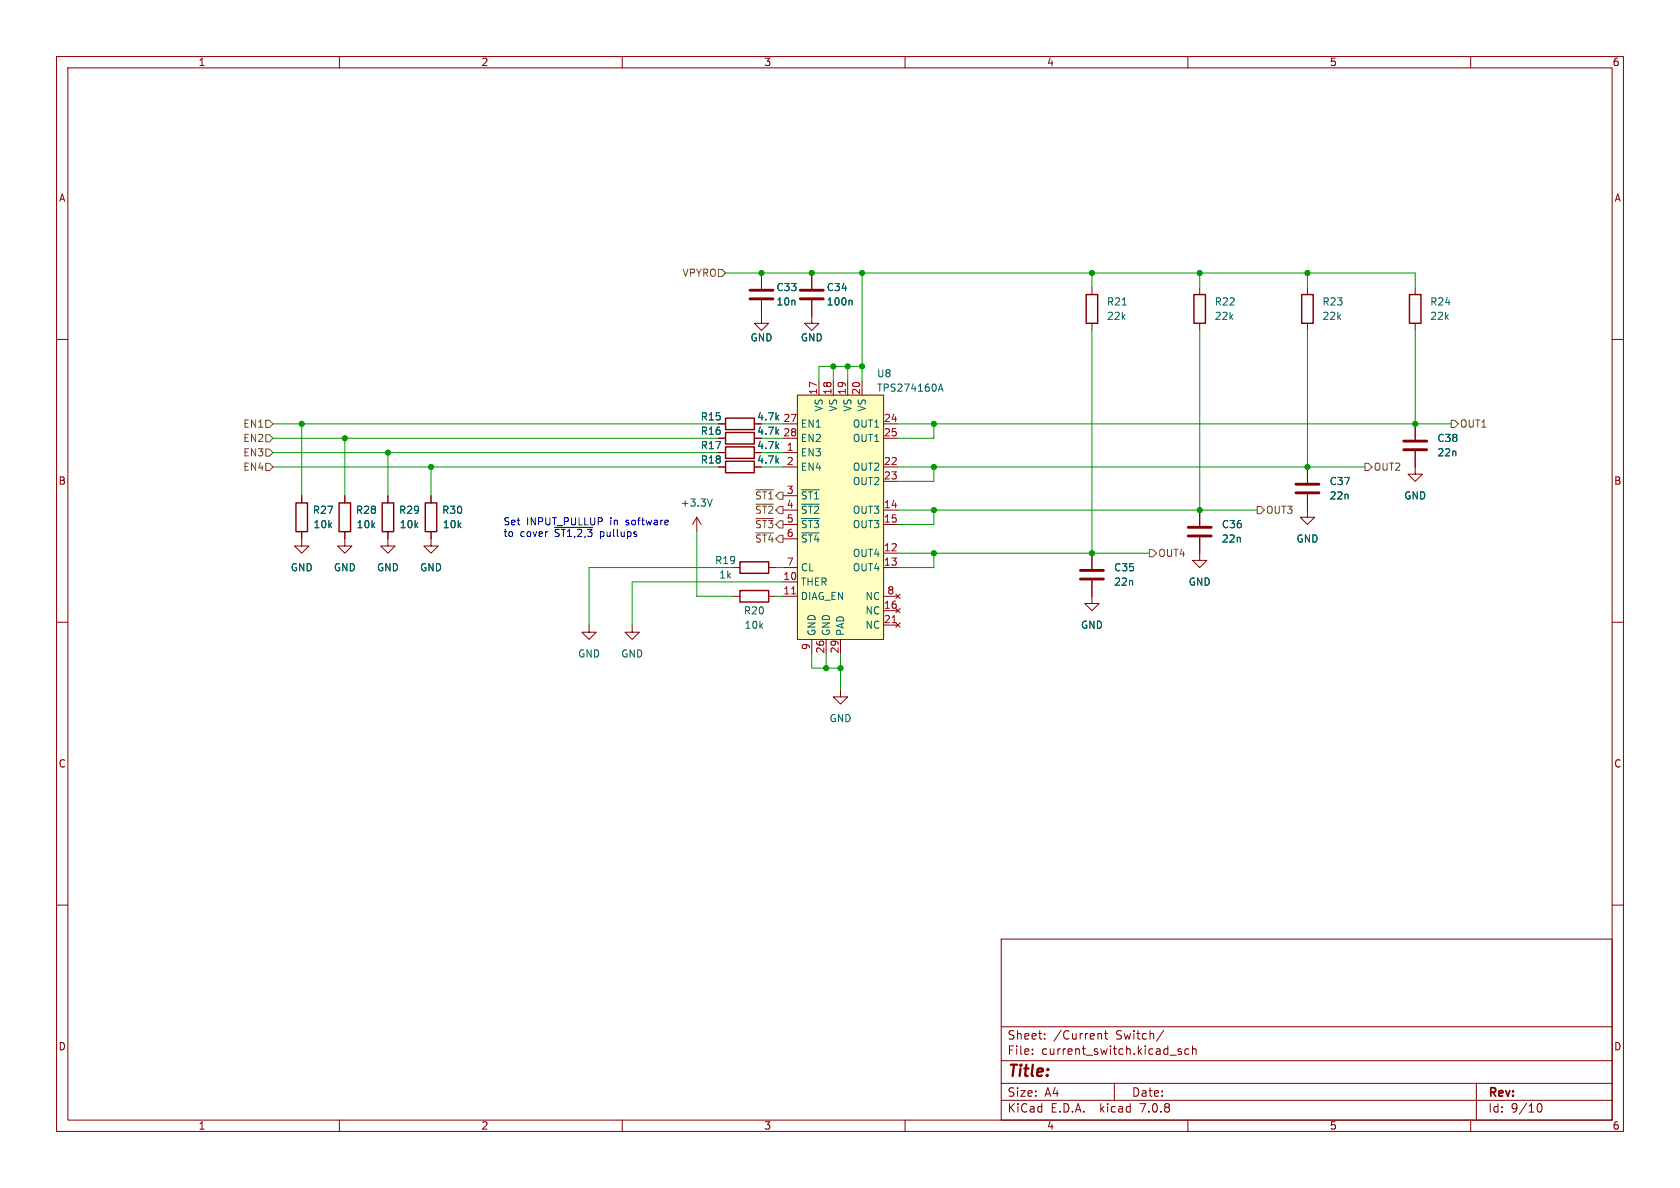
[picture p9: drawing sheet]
(kicad_sch (version 20230121) (generator eeschema)

 (paper "A4")

 (lib_symbols
  (symbol "Device:C" (pin_numbers hide) (pin_names (offset 0.254)) (in_bom yes) (on_board yes)
   (property "Reference" "C" (at 0.635 2.54 0) (effects (font (size 1.27 1.27)) (justify left)))
   (property "Value" "C" (at 0.635 -2.54 0) (effects (font (size 1.27 1.27)) (justify left)))
   (property "Footprint" "" (at 0.9652 -3.81 0) (effects (font (size 1.27 1.27)) hide))
   (property "Datasheet" "~" (at 0 0 0) (effects (font (size 1.27 1.27)) hide))
   (symbol "C_0_1"
    (polyline (pts (xy -2.032 -0.762) (xy 2.032 -0.762)) (stroke (width 0.508) (type default)) (fill (type none)))
    (polyline (pts (xy -2.032 0.762) (xy 2.032 0.762)) (stroke (width 0.508) (type default)) (fill (type none))))
   (symbol "C_1_1"
    (pin passive line (at 0 3.81 270) (length 2.794) (name "~" (effects (font (size 1.27 1.27)))) (number "1" (effects (font (size 1.27 1.27)))))
    (pin passive line (at 0 -3.81 90) (length 2.794) (name "~" (effects (font (size 1.27 1.27)))) (number "2" (effects (font (size 1.27 1.27)))))))
  (symbol "Device:R" (pin_numbers hide) (pin_names (offset 0)) (in_bom yes) (on_board yes)
   (property "Reference" "R" (at 2.032 0 90) (effects (font (size 1.27 1.27))))
   (property "Value" "R" (at 0 0 90) (effects (font (size 1.27 1.27))))
   (property "Footprint" "" (at -1.778 0 90) (effects (font (size 1.27 1.27)) hide))
   (property "Datasheet" "~" (at 0 0 0) (effects (font (size 1.27 1.27)) hide))
   (symbol "R_0_1"
    (rectangle (start -1.016 -2.54) (end 1.016 2.54) (stroke (width 0.254) (type default)) (fill (type none))))
   (symbol "R_1_1"
    (pin passive line (at 0 3.81 270) (length 1.27) (name "~" (effects (font (size 1.27 1.27)))) (number "1" (effects (font (size 1.27 1.27)))))
    (pin passive line (at 0 -3.81 90) (length 1.27) (name "~" (effects (font (size 1.27 1.27)))) (number "2" (effects (font (size 1.27 1.27)))))))
  (symbol "Project:TPS274160A" (in_bom yes) (on_board yes)
   (property "Reference" "U" (at 12.7 20.32 0) (effects (font (size 1.27 1.27))))
   (property "Value" "TPS274160A" (at 12.7 22.86 0) (effects (font (size 1.27 1.27))))
   (property "Footprint" "Package_DFN_QFN:QFN-28-1EP_4x5mm_P0.5mm_EP2.65x3.65mm_ThermalVias" (at 1.27 -36.83 0) (effects (font (size 1.27 1.27)) hide))
   (property "Datasheet" "" (at -31.75 -8.89 0) (effects (font (size 1.27 1.27)) hide))
   (symbol "TPS274160A_0_1"
    (rectangle (start -7.62 20.32) (end 7.62 -22.86) (stroke (width 0) (type default)) (fill (type background))))
   (symbol "TPS274160A_1_1"
    (pin input line (at -10.16 10.16 0) (length 2.54) (name "EN3" (effects (font (size 1.27 1.27)))) (number "1" (effects (font (size 1.27 1.27)))))
    (pin input line (at -10.16 -12.7 0) (length 2.54) (name "THER" (effects (font (size 1.27 1.27)))) (number "10" (effects (font (size 1.27 1.27)))))
    (pin input line (at -10.16 -15.24 0) (length 2.54) (name "DIAG_EN" (effects (font (size 1.27 1.27)))) (number "11" (effects (font (size 1.27 1.27)))))
    (pin power_out line (at 10.16 -7.62 180) (length 2.54) (name "OUT4" (effects (font (size 1.27 1.27)))) (number "12" (effects (font (size 1.27 1.27)))))
    (pin power_out line (at 10.16 -10.16 180) (length 2.54) (name "OUT4" (effects (font (size 1.27 1.27)))) (number "13" (effects (font (size 1.27 1.27)))))
    (pin power_out line (at 10.16 0 180) (length 2.54) (name "OUT3" (effects (font (size 1.27 1.27)))) (number "14" (effects (font (size 1.27 1.27)))))
    (pin power_out line (at 10.16 -2.54 180) (length 2.54) (name "OUT3" (effects (font (size 1.27 1.27)))) (number "15" (effects (font (size 1.27 1.27)))))
    (pin no_connect line (at 10.16 -17.78 180) (length 2.54) (name "NC" (effects (font (size 1.27 1.27)))) (number "16" (effects (font (size 1.27 1.27)))))
    (pin power_in line (at -3.81 22.86 270) (length 2.54) (name "VS" (effects (font (size 1.27 1.27)))) (number "17" (effects (font (size 1.27 1.27)))))
    (pin power_in line (at -1.27 22.86 270) (length 2.54) (name "VS" (effects (font (size 1.27 1.27)))) (number "18" (effects (font (size 1.27 1.27)))))
    (pin power_in line (at 1.27 22.86 270) (length 2.54) (name "VS" (effects (font (size 1.27 1.27)))) (number "19" (effects (font (size 1.27 1.27)))))
    (pin input line (at -10.16 7.62 0) (length 2.54) (name "EN4" (effects (font (size 1.27 1.27)))) (number "2" (effects (font (size 1.27 1.27)))))
    (pin power_in line (at 3.81 22.86 270) (length 2.54) (name "VS" (effects (font (size 1.27 1.27)))) (number "20" (effects (font (size 1.27 1.27)))))
    (pin no_connect line (at 10.16 -20.32 180) (length 2.54) (name "NC" (effects (font (size 1.27 1.27)))) (number "21" (effects (font (size 1.27 1.27)))))
    (pin power_out line (at 10.16 7.62 180) (length 2.54) (name "OUT2" (effects (font (size 1.27 1.27)))) (number "22" (effects (font (size 1.27 1.27)))))
    (pin power_out line (at 10.16 5.08 180) (length 2.54) (name "OUT2" (effects (font (size 1.27 1.27)))) (number "23" (effects (font (size 1.27 1.27)))))
    (pin power_out line (at 10.16 15.24 180) (length 2.54) (name "OUT1" (effects (font (size 1.27 1.27)))) (number "24" (effects (font (size 1.27 1.27)))))
    (pin power_out line (at 10.16 12.7 180) (length 2.54) (name "OUT1" (effects (font (size 1.27 1.27)))) (number "25" (effects (font (size 1.27 1.27)))))
    (pin power_in line (at -2.54 -25.4 90) (length 2.54) (name "GND" (effects (font (size 1.27 1.27)))) (number "26" (effects (font (size 1.27 1.27)))))
    (pin input line (at -10.16 15.24 0) (length 2.54) (name "EN1" (effects (font (size 1.27 1.27)))) (number "27" (effects (font (size 1.27 1.27)))))
    (pin input line (at -10.16 12.7 0) (length 2.54) (name "EN2" (effects (font (size 1.27 1.27)))) (number "28" (effects (font (size 1.27 1.27)))))
    (pin power_in line (at 0 -25.4 90) (length 2.54) (name "PAD" (effects (font (size 1.27 1.27)))) (number "29" (effects (font (size 1.27 1.27)))))
    (pin output line (at -10.16 2.54 0) (length 2.54) (name "~{ST1}" (effects (font (size 1.27 1.27)))) (number "3" (effects (font (size 1.27 1.27)))))
    (pin output line (at -10.16 0 0) (length 2.54) (name "~{ST2}" (effects (font (size 1.27 1.27)))) (number "4" (effects (font (size 1.27 1.27)))))
    (pin output line (at -10.16 -2.54 0) (length 2.54) (name "~{ST3}" (effects (font (size 1.27 1.27)))) (number "5" (effects (font (size 1.27 1.27)))))
    (pin output line (at -10.16 -5.08 0) (length 2.54) (name "~{ST4}" (effects (font (size 1.27 1.27)))) (number "6" (effects (font (size 1.27 1.27)))))
    (pin output line (at -10.16 -10.16 0) (length 2.54) (name "CL" (effects (font (size 1.27 1.27)))) (number "7" (effects (font (size 1.27 1.27)))))
    (pin no_connect line (at 10.16 -15.24 180) (length 2.54) (name "NC" (effects (font (size 1.27 1.27)))) (number "8" (effects (font (size 1.27 1.27)))))
    (pin power_in line (at -5.08 -25.4 90) (length 2.54) (name "GND" (effects (font (size 1.27 1.27)))) (number "9" (effects (font (size 1.27 1.27)))))))
  (symbol "power:+3.3V" (power) (pin_names (offset 0)) (in_bom yes) (on_board yes)
   (property "Reference" "#PWR" (at 0 -3.81 0) (effects (font (size 1.27 1.27)) hide))
   (property "Value" "+3.3V" (at 0 3.556 0) (effects (font (size 1.27 1.27))))
   (property "Footprint" "" (at 0 0 0) (effects (font (size 1.27 1.27)) hide))
   (property "Datasheet" "" (at 0 0 0) (effects (font (size 1.27 1.27)) hide))
   (symbol "+3.3V_0_1"
    (polyline (pts (xy -0.762 1.27) (xy 0 2.54)) (stroke (width 0) (type default)) (fill (type none)))
    (polyline (pts (xy 0 0) (xy 0 2.54)) (stroke (width 0) (type default)) (fill (type none)))
    (polyline (pts (xy 0 2.54) (xy 0.762 1.27)) (stroke (width 0) (type default)) (fill (type none))))
   (symbol "+3.3V_1_1"
    (pin power_in line (at 0 0 90) (length 0) hide (name "+3.3V" (effects (font (size 1.27 1.27)))) (number "1" (effects (font (size 1.27 1.27)))))))
  (symbol "power:GND" (power) (pin_names (offset 0)) (in_bom yes) (on_board yes)
   (property "Reference" "#PWR" (at 0 -6.35 0) (effects (font (size 1.27 1.27)) hide))
   (property "Value" "GND" (at 0 -3.81 0) (effects (font (size 1.27 1.27))))
   (property "Footprint" "" (at 0 0 0) (effects (font (size 1.27 1.27)) hide))
   (property "Datasheet" "" (at 0 0 0) (effects (font (size 1.27 1.27)) hide))
   (symbol "GND_0_1"
    (polyline (pts (xy 0 0) (xy 0 -1.27) (xy 1.27 -1.27) (xy 0 -2.54) (xy -1.27 -1.27) (xy 0 -1.27)) (stroke (width 0) (type default)) (fill (type none))))
   (symbol "GND_1_1"
    (pin power_in line (at 0 0 270) (length 0) hide (name "GND" (effects (font (size 1.27 1.27)))) (number "1" (effects (font (size 1.27 1.27))))))))

 (junction (at 250.19 74.93) (diameter 0) (color 0 0 0 0))
 (junction (at 53.34 74.93) (diameter 0) (color 0 0 0 0))
 (junction (at 143.51 48.26) (diameter 0) (color 0 0 0 0))
 (junction (at 147.32 64.77) (diameter 0) (color 0 0 0 0))
 (junction (at 60.96 77.47) (diameter 0) (color 0 0 0 0))
 (junction (at 231.14 48.26) (diameter 0) (color 0 0 0 0))
 (junction (at 193.04 48.26) (diameter 0) (color 0 0 0 0))
 (junction (at 212.09 48.26) (diameter 0) (color 0 0 0 0))
 (junction (at 134.62 48.26) (diameter 0) (color 0 0 0 0))
 (junction (at 165.1 90.17) (diameter 0) (color 0 0 0 0))
 (junction (at 165.1 74.93) (diameter 0) (color 0 0 0 0))
 (junction (at 76.2 82.55) (diameter 0) (color 0 0 0 0))
 (junction (at 149.86 64.77) (diameter 0) (color 0 0 0 0))
 (junction (at 165.1 97.79) (diameter 0) (color 0 0 0 0))
 (junction (at 212.09 90.17) (diameter 0) (color 0 0 0 0))
 (junction (at 165.1 82.55) (diameter 0) (color 0 0 0 0))
 (junction (at 152.4 48.26) (diameter 0) (color 0 0 0 0))
 (junction (at 193.04 97.79) (diameter 0) (color 0 0 0 0))
 (junction (at 68.58 80.01) (diameter 0) (color 0 0 0 0))
 (junction (at 152.4 64.77) (diameter 0) (color 0 0 0 0))
 (junction (at 148.59 118.11) (diameter 0) (color 0 0 0 0))
 (junction (at 146.05 118.11) (diameter 0) (color 0 0 0 0))
 (junction (at 231.14 82.55) (diameter 0) (color 0 0 0 0))

 (wire (pts (xy 129.54 105.41) (xy 123.19 105.41)) (stroke (width 0) (type default)))
 (wire (pts (xy 128.27 48.26) (xy 134.62 48.26)) (stroke (width 0) (type default)))
 (wire (pts (xy 193.04 48.26) (xy 193.04 50.8)) (stroke (width 0) (type default)))
 (wire (pts (xy 134.62 80.01) (xy 138.43 80.01)) (stroke (width 0) (type default)))
 (wire (pts (xy 165.1 82.55) (xy 231.14 82.55)) (stroke (width 0) (type default)))
 (wire (pts (xy 165.1 100.33) (xy 158.75 100.33)) (stroke (width 0) (type default)))
 (wire (pts (xy 143.51 115.57) (xy 143.51 118.11)) (stroke (width 0) (type default)))
 (wire (pts (xy 158.75 90.17) (xy 165.1 90.17)) (stroke (width 0) (type default)))
 (wire (pts (xy 231.14 48.26) (xy 231.14 50.8)) (stroke (width 0) (type default)))
 (wire (pts (xy 134.62 77.47) (xy 138.43 77.47)) (stroke (width 0) (type default)))
 (wire (pts (xy 193.04 58.42) (xy 193.04 97.79)) (stroke (width 0) (type default)))
 (wire (pts (xy 165.1 97.79) (xy 193.04 97.79)) (stroke (width 0) (type default)))
 (wire (pts (xy 137.16 100.33) (xy 138.43 100.33)) (stroke (width 0) (type default)))
 (wire (pts (xy 48.26 77.47) (xy 60.96 77.47)) (stroke (width 0) (type default)))
 (wire (pts (xy 111.76 102.87) (xy 111.76 110.49)) (stroke (width 0) (type default)))
 (wire (pts (xy 158.75 74.93) (xy 165.1 74.93)) (stroke (width 0) (type default)))
 (wire (pts (xy 138.43 102.87) (xy 111.76 102.87)) (stroke (width 0) (type default)))
 (wire (pts (xy 152.4 64.77) (xy 152.4 67.31)) (stroke (width 0) (type default)))
 (wire (pts (xy 231.14 58.42) (xy 231.14 82.55)) (stroke (width 0) (type default)))
 (wire (pts (xy 158.75 97.79) (xy 165.1 97.79)) (stroke (width 0) (type default)))
 (wire (pts (xy 147.32 64.77) (xy 147.32 67.31)) (stroke (width 0) (type default)))
 (wire (pts (xy 148.59 118.11) (xy 148.59 115.57)) (stroke (width 0) (type default)))
 (wire (pts (xy 60.96 77.47) (xy 127 77.47)) (stroke (width 0) (type default)))
 (wire (pts (xy 212.09 48.26) (xy 212.09 50.8)) (stroke (width 0) (type default)))
 (wire (pts (xy 137.16 105.41) (xy 138.43 105.41)) (stroke (width 0) (type default)))
 (wire (pts (xy 165.1 85.09) (xy 158.75 85.09)) (stroke (width 0) (type default)))
 (wire (pts (xy 212.09 48.26) (xy 231.14 48.26)) (stroke (width 0) (type default)))
 (wire (pts (xy 212.09 58.42) (xy 212.09 90.17)) (stroke (width 0) (type default)))
 (wire (pts (xy 134.62 74.93) (xy 138.43 74.93)) (stroke (width 0) (type default)))
 (wire (pts (xy 147.32 64.77) (xy 149.86 64.77)) (stroke (width 0) (type default)))
 (wire (pts (xy 104.14 100.33) (xy 104.14 110.49)) (stroke (width 0) (type default)))
 (wire (pts (xy 134.62 48.26) (xy 143.51 48.26)) (stroke (width 0) (type default)))
 (wire (pts (xy 152.4 48.26) (xy 152.4 64.77)) (stroke (width 0) (type default)))
 (wire (pts (xy 143.51 118.11) (xy 146.05 118.11)) (stroke (width 0) (type default)))
 (wire (pts (xy 165.1 77.47) (xy 158.75 77.47)) (stroke (width 0) (type default)))
 (wire (pts (xy 212.09 90.17) (xy 222.25 90.17)) (stroke (width 0) (type default)))
 (wire (pts (xy 165.1 82.55) (xy 165.1 85.09)) (stroke (width 0) (type default)))
 (wire (pts (xy 148.59 118.11) (xy 148.59 121.92)) (stroke (width 0) (type default)))
 (wire (pts (xy 146.05 115.57) (xy 146.05 118.11)) (stroke (width 0) (type default)))
 (wire (pts (xy 231.14 48.26) (xy 250.19 48.26)) (stroke (width 0) (type default)))
 (wire (pts (xy 76.2 82.55) (xy 76.2 87.63)) (stroke (width 0) (type default)))
 (wire (pts (xy 250.19 58.42) (xy 250.19 74.93)) (stroke (width 0) (type default)))
 (wire (pts (xy 158.75 82.55) (xy 165.1 82.55)) (stroke (width 0) (type default)))
 (wire (pts (xy 165.1 74.93) (xy 165.1 77.47)) (stroke (width 0) (type default)))
 (wire (pts (xy 165.1 92.71) (xy 158.75 92.71)) (stroke (width 0) (type default)))
 (wire (pts (xy 68.58 80.01) (xy 127 80.01)) (stroke (width 0) (type default)))
 (wire (pts (xy 146.05 118.11) (xy 148.59 118.11)) (stroke (width 0) (type default)))
 (wire (pts (xy 53.34 74.93) (xy 127 74.93)) (stroke (width 0) (type default)))
 (wire (pts (xy 134.62 82.55) (xy 138.43 82.55)) (stroke (width 0) (type default)))
 (wire (pts (xy 48.26 74.93) (xy 53.34 74.93)) (stroke (width 0) (type default)))
 (wire (pts (xy 76.2 82.55) (xy 127 82.55)) (stroke (width 0) (type default)))
 (wire (pts (xy 193.04 97.79) (xy 203.2 97.79)) (stroke (width 0) (type default)))
 (wire (pts (xy 165.1 90.17) (xy 165.1 92.71)) (stroke (width 0) (type default)))
 (wire (pts (xy 165.1 97.79) (xy 165.1 100.33)) (stroke (width 0) (type default)))
 (wire (pts (xy 250.19 48.26) (xy 250.19 50.8)) (stroke (width 0) (type default)))
 (wire (pts (xy 143.51 48.26) (xy 152.4 48.26)) (stroke (width 0) (type default)))
 (wire (pts (xy 193.04 48.26) (xy 212.09 48.26)) (stroke (width 0) (type default)))
 (wire (pts (xy 129.54 100.33) (xy 104.14 100.33)) (stroke (width 0) (type default)))
 (wire (pts (xy 53.34 74.93) (xy 53.34 87.63)) (stroke (width 0) (type default)))
 (wire (pts (xy 152.4 48.26) (xy 193.04 48.26)) (stroke (width 0) (type default)))
 (wire (pts (xy 60.96 77.47) (xy 60.96 87.63)) (stroke (width 0) (type default)))
 (wire (pts (xy 48.26 82.55) (xy 76.2 82.55)) (stroke (width 0) (type default)))
 (wire (pts (xy 48.26 80.01) (xy 68.58 80.01)) (stroke (width 0) (type default)))
 (wire (pts (xy 123.19 93.98) (xy 123.19 105.41)) (stroke (width 0) (type default)))
 (wire (pts (xy 68.58 80.01) (xy 68.58 87.63)) (stroke (width 0) (type default)))
 (wire (pts (xy 149.86 64.77) (xy 149.86 67.31)) (stroke (width 0) (type default)))
 (wire (pts (xy 144.78 64.77) (xy 147.32 64.77)) (stroke (width 0) (type default)))
 (wire (pts (xy 149.86 64.77) (xy 152.4 64.77)) (stroke (width 0) (type default)))
 (wire (pts (xy 144.78 64.77) (xy 144.78 67.31)) (stroke (width 0) (type default)))
 (wire (pts (xy 231.14 82.55) (xy 241.3 82.55)) (stroke (width 0) (type default)))
 (wire (pts (xy 165.1 90.17) (xy 212.09 90.17)) (stroke (width 0) (type default)))
 (wire (pts (xy 250.19 74.93) (xy 256.54 74.93)) (stroke (width 0) (type default)))
 (wire (pts (xy 165.1 74.93) (xy 250.19 74.93)) (stroke (width 0) (type default)))

 (text "Set INPUT_PULLUP in software\nto cover ~{ST1,2,3} pullups\n" (at 88.9 95.25 0) (effects (font (size 1.27 1.27)) (justify left bottom)))

 (hierarchical_label "EN2" (shape input) (at 48.26 77.47 180) (fields_autoplaced) (effects (font (size 1.27 1.27)) (justify right)))
 (hierarchical_label "OUT1" (shape output) (at 256.54 74.93 0) (fields_autoplaced) (effects (font (size 1.27 1.27)) (justify left)))
 (hierarchical_label "EN4" (shape input) (at 48.26 82.55 180) (fields_autoplaced) (effects (font (size 1.27 1.27)) (justify right)))
 (hierarchical_label "~{ST1}" (shape output) (at 138.43 87.63 180) (fields_autoplaced) (effects (font (size 1.27 1.27)) (justify right)))
 (hierarchical_label "OUT4" (shape output) (at 203.2 97.79 0) (fields_autoplaced) (effects (font (size 1.27 1.27)) (justify left)))
 (hierarchical_label "EN1" (shape input) (at 48.26 74.93 180) (fields_autoplaced) (effects (font (size 1.27 1.27)) (justify right)))
 (hierarchical_label "~{ST2}" (shape output) (at 138.43 90.17 180) (fields_autoplaced) (effects (font (size 1.27 1.27)) (justify right)))
 (hierarchical_label "OUT3" (shape output) (at 222.25 90.17 0) (fields_autoplaced) (effects (font (size 1.27 1.27)) (justify left)))
 (hierarchical_label "OUT2" (shape output) (at 241.3 82.55 0) (fields_autoplaced) (effects (font (size 1.27 1.27)) (justify left)))
 (hierarchical_label "~{ST3}" (shape output) (at 138.43 92.71 180) (fields_autoplaced) (effects (font (size 1.27 1.27)) (justify right)))
 (hierarchical_label "~{ST4}" (shape output) (at 138.43 95.25 180) (fields_autoplaced) (effects (font (size 1.27 1.27)) (justify right)))
 (hierarchical_label "EN3" (shape input) (at 48.26 80.01 180) (fields_autoplaced) (effects (font (size 1.27 1.27)) (justify right)))
 (hierarchical_label "VPYRO" (shape input) (at 128.27 48.26 180) (fields_autoplaced) (effects (font (size 1.27 1.27)) (justify right)))

 (symbol (lib_id "Device:C") (at 193.04 101.6 0) (unit 1) (in_bom yes) (on_board yes) (dnp no) (fields_autoplaced)
  (property "Reference" "C35" (at 196.85 100.33 0) (effects (font (size 1.27 1.27)) (justify left)))
  (property "Value" "22n" (at 196.85 102.87 0) (effects (font (size 1.27 1.27)) (justify left)))
  (property "Footprint" "" (at 194.0052 105.41 0) (effects (font (size 1.27 1.27)) hide))
  (property "Datasheet" "~" (at 193.04 101.6 0) (effects (font (size 1.27 1.27)) hide)) (pin "1") (pin "2"))

 (symbol (lib_id "power:GND") (at 250.19 82.55 0) (unit 1) (in_bom yes) (on_board yes) (dnp no) (fields_autoplaced)
  (property "Reference" "#PWR059" (at 250.19 88.9 0) (effects (font (size 1.27 1.27)) hide))
  (property "Value" "GND" (at 250.19 87.63 0) (effects (font (size 1.27 1.27))))
  (property "Footprint" "" (at 250.19 82.55 0) (effects (font (size 1.27 1.27)) hide))
  (property "Datasheet" "" (at 250.19 82.55 0) (effects (font (size 1.27 1.27)) hide)) (pin "1"))

 (symbol (lib_id "power:GND") (at 60.96 95.25 0) (unit 1) (in_bom yes) (on_board yes) (dnp no) (fields_autoplaced)
  (property "Reference" "#PWR065" (at 60.96 101.6 0) (effects (font (size 1.27 1.27)) hide))
  (property "Value" "GND" (at 60.96 100.33 0) (effects (font (size 1.27 1.27))))
  (property "Footprint" "" (at 60.96 95.25 0) (effects (font (size 1.27 1.27)) hide))
  (property "Datasheet" "" (at 60.96 95.25 0) (effects (font (size 1.27 1.27)) hide)) (pin "1"))

 (symbol (lib_id "Device:R") (at 231.14 54.61 0) (unit 1) (in_bom yes) (on_board yes) (dnp no) (fields_autoplaced)
  (property "Reference" "R23" (at 233.68 53.34 0) (effects (font (size 1.27 1.27)) (justify left)))
  (property "Value" "22k" (at 233.68 55.88 0) (effects (font (size 1.27 1.27)) (justify left)))
  (property "Footprint" "" (at 229.362 54.61 90) (effects (font (size 1.27 1.27)) hide))
  (property "Datasheet" "~" (at 231.14 54.61 0) (effects (font (size 1.27 1.27)) hide)) (pin "1") (pin "2"))

 (symbol (lib_id "Device:R") (at 193.04 54.61 0) (unit 1) (in_bom yes) (on_board yes) (dnp no) (fields_autoplaced)
  (property "Reference" "R21" (at 195.58 53.34 0) (effects (font (size 1.27 1.27)) (justify left)))
  (property "Value" "22k" (at 195.58 55.88 0) (effects (font (size 1.27 1.27)) (justify left)))
  (property "Footprint" "" (at 191.262 54.61 90) (effects (font (size 1.27 1.27)) hide))
  (property "Datasheet" "~" (at 193.04 54.61 0) (effects (font (size 1.27 1.27)) hide)) (pin "1") (pin "2"))

 (symbol (lib_id "power:GND") (at 212.09 97.79 0) (unit 1) (in_bom yes) (on_board yes) (dnp no) (fields_autoplaced)
  (property "Reference" "#PWR057" (at 212.09 104.14 0) (effects (font (size 1.27 1.27)) hide))
  (property "Value" "GND" (at 212.09 102.87 0) (effects (font (size 1.27 1.27))))
  (property "Footprint" "" (at 212.09 97.79 0) (effects (font (size 1.27 1.27)) hide))
  (property "Datasheet" "" (at 212.09 97.79 0) (effects (font (size 1.27 1.27)) hide)) (pin "1"))

 (symbol (lib_id "power:GND") (at 193.04 105.41 0) (unit 1) (in_bom yes) (on_board yes) (dnp no) (fields_autoplaced)
  (property "Reference" "#PWR056" (at 193.04 111.76 0) (effects (font (size 1.27 1.27)) hide))
  (property "Value" "GND" (at 193.04 110.49 0) (effects (font (size 1.27 1.27))))
  (property "Footprint" "" (at 193.04 105.41 0) (effects (font (size 1.27 1.27)) hide))
  (property "Datasheet" "" (at 193.04 105.41 0) (effects (font (size 1.27 1.27)) hide)) (pin "1"))

 (symbol (lib_id "Device:R") (at 53.34 91.44 180) (unit 1) (in_bom yes) (on_board yes) (dnp no)
  (property "Reference" "R27" (at 57.15 90.17 0) (effects (font (size 1.27 1.27))))
  (property "Value" "10k" (at 57.15 92.71 0) (effects (font (size 1.27 1.27))))
  (property "Footprint" "" (at 55.118 91.44 90) (effects (font (size 1.27 1.27)) hide))
  (property "Datasheet" "~" (at 53.34 91.44 0) (effects (font (size 1.27 1.27)) hide)) (pin "1") (pin "2"))

 (symbol (lib_id "Device:R") (at 212.09 54.61 0) (unit 1) (in_bom yes) (on_board yes) (dnp no) (fields_autoplaced)
  (property "Reference" "R22" (at 214.63 53.34 0) (effects (font (size 1.27 1.27)) (justify left)))
  (property "Value" "22k" (at 214.63 55.88 0) (effects (font (size 1.27 1.27)) (justify left)))
  (property "Footprint" "" (at 210.312 54.61 90) (effects (font (size 1.27 1.27)) hide))
  (property "Datasheet" "~" (at 212.09 54.61 0) (effects (font (size 1.27 1.27)) hide)) (pin "1") (pin "2"))

 (symbol (lib_id "power:GND") (at 76.2 95.25 0) (unit 1) (in_bom yes) (on_board yes) (dnp no) (fields_autoplaced)
  (property "Reference" "#PWR067" (at 76.2 101.6 0) (effects (font (size 1.27 1.27)) hide))
  (property "Value" "GND" (at 76.2 100.33 0) (effects (font (size 1.27 1.27))))
  (property "Footprint" "" (at 76.2 95.25 0) (effects (font (size 1.27 1.27)) hide))
  (property "Datasheet" "" (at 76.2 95.25 0) (effects (font (size 1.27 1.27)) hide)) (pin "1"))

 (symbol (lib_id "Device:C") (at 231.14 86.36 0) (unit 1) (in_bom yes) (on_board yes) (dnp no) (fields_autoplaced)
  (property "Reference" "C37" (at 234.95 85.09 0) (effects (font (size 1.27 1.27)) (justify left)))
  (property "Value" "22n" (at 234.95 87.63 0) (effects (font (size 1.27 1.27)) (justify left)))
  (property "Footprint" "" (at 232.1052 90.17 0) (effects (font (size 1.27 1.27)) hide))
  (property "Datasheet" "~" (at 231.14 86.36 0) (effects (font (size 1.27 1.27)) hide)) (pin "1") (pin "2"))

 (symbol (lib_id "power:GND") (at 53.34 95.25 0) (unit 1) (in_bom yes) (on_board yes) (dnp no) (fields_autoplaced)
  (property "Reference" "#PWR064" (at 53.34 101.6 0) (effects (font (size 1.27 1.27)) hide))
  (property "Value" "GND" (at 53.34 100.33 0) (effects (font (size 1.27 1.27))))
  (property "Footprint" "" (at 53.34 95.25 0) (effects (font (size 1.27 1.27)) hide))
  (property "Datasheet" "" (at 53.34 95.25 0) (effects (font (size 1.27 1.27)) hide)) (pin "1"))

 (symbol (lib_id "power:GND") (at 148.59 121.92 0) (unit 1) (in_bom yes) (on_board yes) (dnp no) (fields_autoplaced)
  (property "Reference" "#PWR055" (at 148.59 128.27 0) (effects (font (size 1.27 1.27)) hide))
  (property "Value" "GND" (at 148.59 127 0) (effects (font (size 1.27 1.27))))
  (property "Footprint" "" (at 148.59 121.92 0) (effects (font (size 1.27 1.27)) hide))
  (property "Datasheet" "" (at 148.59 121.92 0) (effects (font (size 1.27 1.27)) hide)) (pin "1"))

 (symbol (lib_id "power:GND") (at 68.58 95.25 0) (unit 1) (in_bom yes) (on_board yes) (dnp no) (fields_autoplaced)
  (property "Reference" "#PWR066" (at 68.58 101.6 0) (effects (font (size 1.27 1.27)) hide))
  (property "Value" "GND" (at 68.58 100.33 0) (effects (font (size 1.27 1.27))))
  (property "Footprint" "" (at 68.58 95.25 0) (effects (font (size 1.27 1.27)) hide))
  (property "Datasheet" "" (at 68.58 95.25 0) (effects (font (size 1.27 1.27)) hide)) (pin "1"))

 (symbol (lib_id "Device:C") (at 143.51 52.07 0) (unit 1) (in_bom yes) (on_board yes) (dnp no)
  (property "Reference" "C34" (at 146.05 50.8 0) (effects (font (size 1.27 1.27)) (justify left)))
  (property "Value" "100n" (at 146.05 53.34 0) (effects (font (size 1.27 1.27)) (justify left)))
  (property "Footprint" "" (at 144.4752 55.88 0) (effects (font (size 1.27 1.27)) hide))
  (property "Datasheet" "~" (at 143.51 52.07 0) (effects (font (size 1.27 1.27)) hide)) (pin "1") (pin "2"))

 (symbol (lib_id "Project:TPS274160A") (at 148.59 90.17 0) (unit 1) (in_bom yes) (on_board yes) (dnp no)
  (property "Reference" "U8" (at 154.94 66.04 0) (effects (font (size 1.27 1.27)) (justify left)))
  (property "Value" "TPS274160A" (at 154.94 68.58 0) (effects (font (size 1.27 1.27)) (justify left)))
  (property "Footprint" "Package_DFN_QFN:QFN-28-1EP_4x5mm_P0.5mm_EP2.65x3.65mm_ThermalVias" (at 149.86 127 0) (effects (font (size 1.27 1.27)) hide))
  (property "Datasheet" "" (at 116.84 99.06 0) (effects (font (size 1.27 1.27)) hide)) (pin "1") (pin "10") (pin "11") (pin "12") (pin "13") (pin "14") (pin "15") (pin "16") (pin "17") (pin "18") (pin "19") (pin "2") (pin "20") (pin "21") (pin "22") (pin "23") (pin "24") (pin "25") (pin "26") (pin "27") (pin "28") (pin "29") (pin "3") (pin "4") (pin "5") (pin "6") (pin "7") (pin "8") (pin "9"))

 (symbol (lib_id "power:GND") (at 134.62 55.88 0) (unit 1) (in_bom yes) (on_board yes) (dnp no)
  (property "Reference" "#PWR053" (at 134.62 62.23 0) (effects (font (size 1.27 1.27)) hide))
  (property "Value" "GND" (at 134.62 59.69 0) (effects (font (size 1.27 1.27))))
  (property "Footprint" "" (at 134.62 55.88 0) (effects (font (size 1.27 1.27)) hide))
  (property "Datasheet" "" (at 134.62 55.88 0) (effects (font (size 1.27 1.27)) hide)) (pin "1"))

 (symbol (lib_id "Device:C") (at 250.19 78.74 0) (unit 1) (in_bom yes) (on_board yes) (dnp no) (fields_autoplaced)
  (property "Reference" "C38" (at 254 77.47 0) (effects (font (size 1.27 1.27)) (justify left)))
  (property "Value" "22n" (at 254 80.01 0) (effects (font (size 1.27 1.27)) (justify left)))
  (property "Footprint" "" (at 251.1552 82.55 0) (effects (font (size 1.27 1.27)) hide))
  (property "Datasheet" "~" (at 250.19 78.74 0) (effects (font (size 1.27 1.27)) hide)) (pin "1") (pin "2"))

 (symbol (lib_id "power:GND") (at 231.14 90.17 0) (unit 1) (in_bom yes) (on_board yes) (dnp no) (fields_autoplaced)
  (property "Reference" "#PWR058" (at 231.14 96.52 0) (effects (font (size 1.27 1.27)) hide))
  (property "Value" "GND" (at 231.14 95.25 0) (effects (font (size 1.27 1.27))))
  (property "Footprint" "" (at 231.14 90.17 0) (effects (font (size 1.27 1.27)) hide))
  (property "Datasheet" "" (at 231.14 90.17 0) (effects (font (size 1.27 1.27)) hide)) (pin "1"))

 (symbol (lib_id "Device:R") (at 133.35 105.41 90) (unit 1) (in_bom yes) (on_board yes) (dnp no)
  (property "Reference" "R20" (at 133.35 107.95 90) (effects (font (size 1.27 1.27))))
  (property "Value" "10k" (at 133.35 110.49 90) (effects (font (size 1.27 1.27))))
  (property "Footprint" "" (at 133.35 107.188 90) (effects (font (size 1.27 1.27)) hide))
  (property "Datasheet" "~" (at 133.35 105.41 0) (effects (font (size 1.27 1.27)) hide)) (pin "1") (pin "2"))

 (symbol (lib_id "Device:C") (at 134.62 52.07 0) (unit 1) (in_bom yes) (on_board yes) (dnp no)
  (property "Reference" "C33" (at 137.16 50.8 0) (effects (font (size 1.27 1.27)) (justify left)))
  (property "Value" "10n" (at 137.16 53.34 0) (effects (font (size 1.27 1.27)) (justify left)))
  (property "Footprint" "" (at 135.5852 55.88 0) (effects (font (size 1.27 1.27)) hide))
  (property "Datasheet" "~" (at 134.62 52.07 0) (effects (font (size 1.27 1.27)) hide)) (pin "1") (pin "2"))

 (symbol (lib_id "power:GND") (at 111.76 110.49 0) (unit 1) (in_bom yes) (on_board yes) (dnp no) (fields_autoplaced)
  (property "Reference" "#PWR051" (at 111.76 116.84 0) (effects (font (size 1.27 1.27)) hide))
  (property "Value" "GND" (at 111.76 115.57 0) (effects (font (size 1.27 1.27))))
  (property "Footprint" "" (at 111.76 110.49 0) (effects (font (size 1.27 1.27)) hide))
  (property "Datasheet" "" (at 111.76 110.49 0) (effects (font (size 1.27 1.27)) hide)) (pin "1"))

 (symbol (lib_id "Device:R") (at 130.81 82.55 90) (unit 1) (in_bom yes) (on_board yes) (dnp no)
  (property "Reference" "R18" (at 125.73 81.28 90) (effects (font (size 1.27 1.27))))
  (property "Value" "4.7k" (at 135.89 81.28 90) (effects (font (size 1.27 1.27))))
  (property "Footprint" "" (at 130.81 84.328 90) (effects (font (size 1.27 1.27)) hide))
  (property "Datasheet" "~" (at 130.81 82.55 0) (effects (font (size 1.27 1.27)) hide)) (pin "1") (pin "2"))

 (symbol (lib_id "Device:R") (at 130.81 77.47 90) (unit 1) (in_bom yes) (on_board yes) (dnp no)
  (property "Reference" "R16" (at 125.73 76.2 90) (effects (font (size 1.27 1.27))))
  (property "Value" "4.7k" (at 135.89 76.2 90) (effects (font (size 1.27 1.27))))
  (property "Footprint" "" (at 130.81 79.248 90) (effects (font (size 1.27 1.27)) hide))
  (property "Datasheet" "~" (at 130.81 77.47 0) (effects (font (size 1.27 1.27)) hide)) (pin "1") (pin "2"))

 (symbol (lib_id "Device:R") (at 133.35 100.33 90) (unit 1) (in_bom yes) (on_board yes) (dnp no)
  (property "Reference" "R19" (at 128.27 99.06 90) (effects (font (size 1.27 1.27))))
  (property "Value" "1k" (at 128.27 101.6 90) (effects (font (size 1.27 1.27))))
  (property "Footprint" "" (at 133.35 102.108 90) (effects (font (size 1.27 1.27)) hide))
  (property "Datasheet" "~" (at 133.35 100.33 0) (effects (font (size 1.27 1.27)) hide)) (pin "1") (pin "2"))

 (symbol (lib_id "Device:R") (at 250.19 54.61 0) (unit 1) (in_bom yes) (on_board yes) (dnp no) (fields_autoplaced)
  (property "Reference" "R24" (at 252.73 53.34 0) (effects (font (size 1.27 1.27)) (justify left)))
  (property "Value" "22k" (at 252.73 55.88 0) (effects (font (size 1.27 1.27)) (justify left)))
  (property "Footprint" "" (at 248.412 54.61 90) (effects (font (size 1.27 1.27)) hide))
  (property "Datasheet" "~" (at 250.19 54.61 0) (effects (font (size 1.27 1.27)) hide)) (pin "1") (pin "2"))

 (symbol (lib_id "Device:C") (at 212.09 93.98 0) (unit 1) (in_bom yes) (on_board yes) (dnp no) (fields_autoplaced)
  (property "Reference" "C36" (at 215.9 92.71 0) (effects (font (size 1.27 1.27)) (justify left)))
  (property "Value" "22n" (at 215.9 95.25 0) (effects (font (size 1.27 1.27)) (justify left)))
  (property "Footprint" "" (at 213.0552 97.79 0) (effects (font (size 1.27 1.27)) hide))
  (property "Datasheet" "~" (at 212.09 93.98 0) (effects (font (size 1.27 1.27)) hide)) (pin "1") (pin "2"))

 (symbol (lib_id "Device:R") (at 130.81 74.93 90) (unit 1) (in_bom yes) (on_board yes) (dnp no)
  (property "Reference" "R15" (at 125.73 73.66 90) (effects (font (size 1.27 1.27))))
  (property "Value" "4.7k" (at 135.89 73.66 90) (effects (font (size 1.27 1.27))))
  (property "Footprint" "" (at 130.81 76.708 90) (effects (font (size 1.27 1.27)) hide))
  (property "Datasheet" "~" (at 130.81 74.93 0) (effects (font (size 1.27 1.27)) hide)) (pin "1") (pin "2"))

 (symbol (lib_id "power:+3.3V") (at 123.19 93.98 0) (unit 1) (in_bom yes) (on_board yes) (dnp no) (fields_autoplaced)
  (property "Reference" "#PWR052" (at 123.19 97.79 0) (effects (font (size 1.27 1.27)) hide))
  (property "Value" "+3.3V" (at 123.19 88.9 0) (effects (font (size 1.27 1.27))))
  (property "Footprint" "" (at 123.19 93.98 0) (effects (font (size 1.27 1.27)) hide))
  (property "Datasheet" "" (at 123.19 93.98 0) (effects (font (size 1.27 1.27)) hide)) (pin "1"))

 (symbol (lib_id "power:GND") (at 104.14 110.49 0) (unit 1) (in_bom yes) (on_board yes) (dnp no) (fields_autoplaced)
  (property "Reference" "#PWR050" (at 104.14 116.84 0) (effects (font (size 1.27 1.27)) hide))
  (property "Value" "GND" (at 104.14 115.57 0) (effects (font (size 1.27 1.27))))
  (property "Footprint" "" (at 104.14 110.49 0) (effects (font (size 1.27 1.27)) hide))
  (property "Datasheet" "" (at 104.14 110.49 0) (effects (font (size 1.27 1.27)) hide)) (pin "1"))

 (symbol (lib_id "Device:R") (at 68.58 91.44 180) (unit 1) (in_bom yes) (on_board yes) (dnp no)
  (property "Reference" "R29" (at 72.39 90.17 0) (effects (font (size 1.27 1.27))))
  (property "Value" "10k" (at 72.39 92.71 0) (effects (font (size 1.27 1.27))))
  (property "Footprint" "" (at 70.358 91.44 90) (effects (font (size 1.27 1.27)) hide))
  (property "Datasheet" "~" (at 68.58 91.44 0) (effects (font (size 1.27 1.27)) hide)) (pin "1") (pin "2"))

 (symbol (lib_id "Device:R") (at 76.2 91.44 180) (unit 1) (in_bom yes) (on_board yes) (dnp no)
  (property "Reference" "R30" (at 80.01 90.17 0) (effects (font (size 1.27 1.27))))
  (property "Value" "10k" (at 80.01 92.71 0) (effects (font (size 1.27 1.27))))
  (property "Footprint" "" (at 77.978 91.44 90) (effects (font (size 1.27 1.27)) hide))
  (property "Datasheet" "~" (at 76.2 91.44 0) (effects (font (size 1.27 1.27)) hide)) (pin "1") (pin "2"))

 (symbol (lib_id "Device:R") (at 130.81 80.01 90) (unit 1) (in_bom yes) (on_board yes) (dnp no)
  (property "Reference" "R17" (at 125.73 78.74 90) (effects (font (size 1.27 1.27))))
  (property "Value" "4.7k" (at 135.89 78.74 90) (effects (font (size 1.27 1.27))))
  (property "Footprint" "" (at 130.81 81.788 90) (effects (font (size 1.27 1.27)) hide))
  (property "Datasheet" "~" (at 130.81 80.01 0) (effects (font (size 1.27 1.27)) hide)) (pin "1") (pin "2"))

 (symbol (lib_id "power:GND") (at 143.51 55.88 0) (unit 1) (in_bom yes) (on_board yes) (dnp no)
  (property "Reference" "#PWR054" (at 143.51 62.23 0) (effects (font (size 1.27 1.27)) hide))
  (property "Value" "GND" (at 143.51 59.69 0) (effects (font (size 1.27 1.27))))
  (property "Footprint" "" (at 143.51 55.88 0) (effects (font (size 1.27 1.27)) hide))
  (property "Datasheet" "" (at 143.51 55.88 0) (effects (font (size 1.27 1.27)) hide)) (pin "1"))

 (symbol (lib_id "Device:R") (at 60.96 91.44 180) (unit 1) (in_bom yes) (on_board yes) (dnp no)
  (property "Reference" "R28" (at 64.77 90.17 0) (effects (font (size 1.27 1.27))))
  (property "Value" "10k" (at 64.77 92.71 0) (effects (font (size 1.27 1.27))))
  (property "Footprint" "" (at 62.738 91.44 90) (effects (font (size 1.27 1.27)) hide))
  (property "Datasheet" "~" (at 60.96 91.44 0) (effects (font (size 1.27 1.27)) hide)) (pin "1") (pin "2")))
